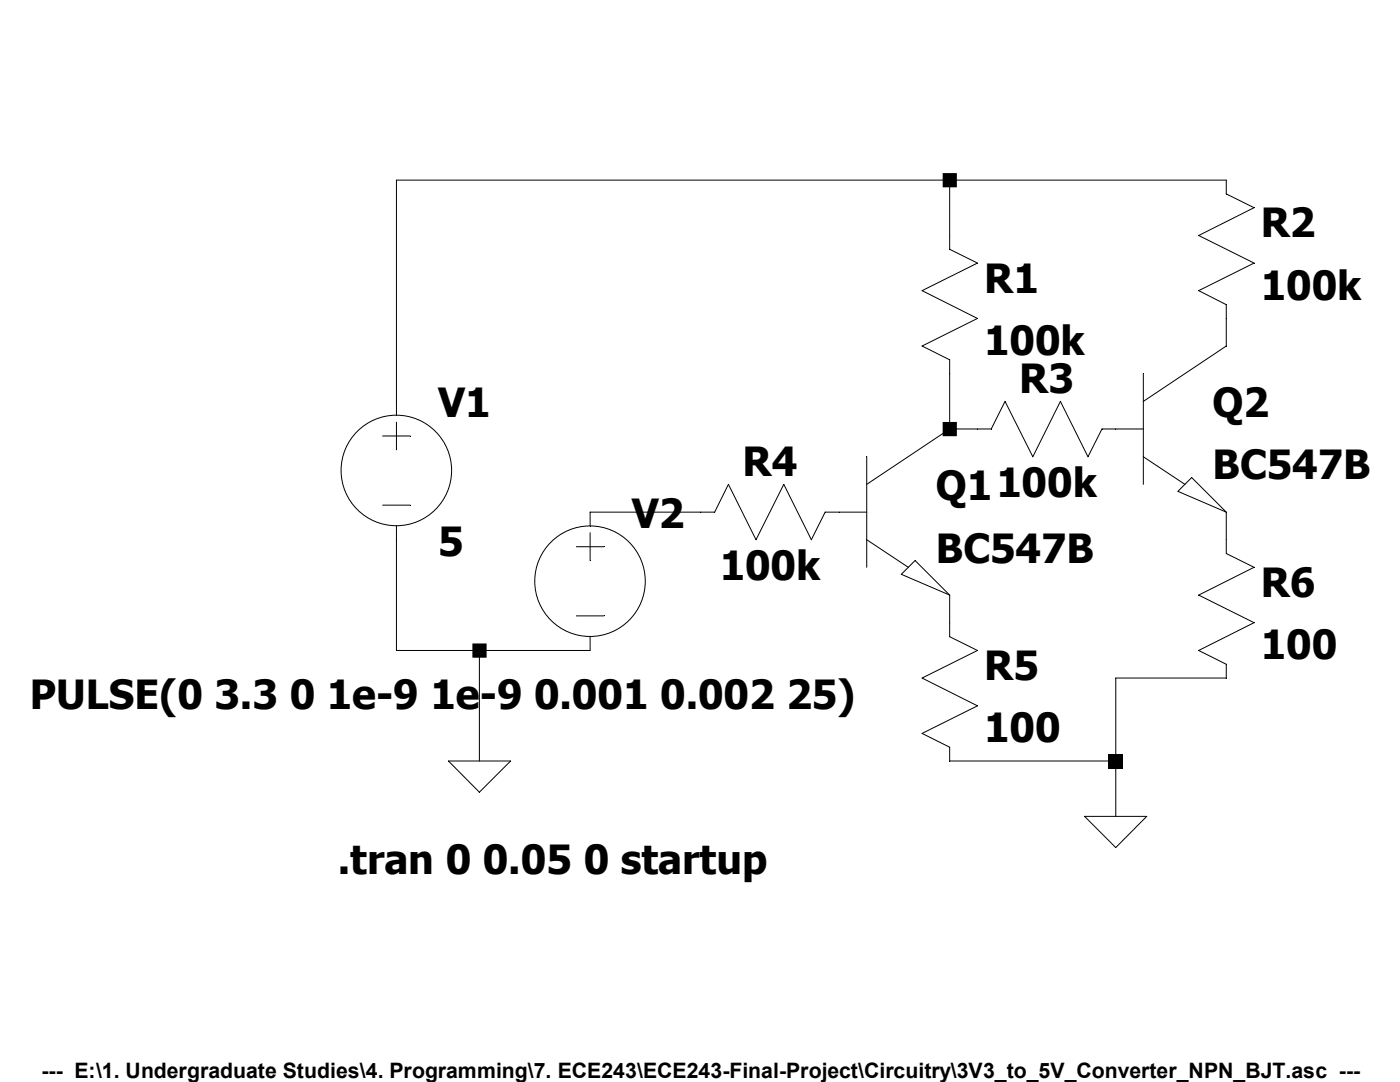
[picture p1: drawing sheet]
Version 4
SHEET 1 880 680
WIRE 176 -16 -144 -16
WIRE 336 -16 176 -16
WIRE 176 16 176 -16
WIRE 336 80 336 64
WIRE -144 112 -144 -16
WIRE 176 128 176 96
WIRE 192 128 176 128
WIRE 32 176 -32 176
WIRE 336 192 336 176
WIRE 176 240 176 224
WIRE -144 256 -144 192
WIRE -96 256 -144 256
WIRE -32 256 -96 256
WIRE 336 272 272 272
WIRE -96 320 -96 256
WIRE 272 320 272 272
WIRE 272 320 176 320
WIRE 272 352 272 320
FLAG 272 352 0
FLAG -96 320 0
SYMBOL npn 112 128 R0
SYMATTR InstName Q1
SYMATTR Value BC547B
SYMBOL res 160 0 R0
SYMATTR InstName R1
SYMATTR Value 100k
SYMBOL res 320 -32 R0
SYMATTR InstName R2
SYMATTR Value 100k
SYMBOL res 288 112 R90
WINDOW 0 0 56 VBottom 2
WINDOW 3 32 56 VTop 2
SYMATTR InstName R3
SYMATTR Value 100k
SYMBOL res 128 160 R90
WINDOW 0 0 56 VBottom 2
WINDOW 3 32 56 VTop 2
SYMATTR InstName R4
SYMATTR Value 100k
SYMBOL res 160 224 R0
SYMATTR InstName R5
SYMATTR Value 100
SYMBOL res 320 176 R0
SYMATTR InstName R6
SYMATTR Value 100
SYMBOL voltage -144 96 R0
WINDOW 123 0 0 Left 0
WINDOW 39 0 0 Left 0
SYMATTR InstName V1
SYMATTR Value 5
SYMBOL voltage -32 160 R0
WINDOW 3 -324 121 Left 2
WINDOW 123 0 0 Left 0
WINDOW 39 0 0 Left 0
SYMATTR InstName V2
SYMATTR Value PULSE(0 3.3 0 1e-9 1e-9 0.001 0.002 25)
SYMBOL npn 272 80 R0
SYMATTR InstName Q2
SYMATTR Value BC547B
TEXT -178 376 Left 2 !.tran 0 0.05 0 startup
